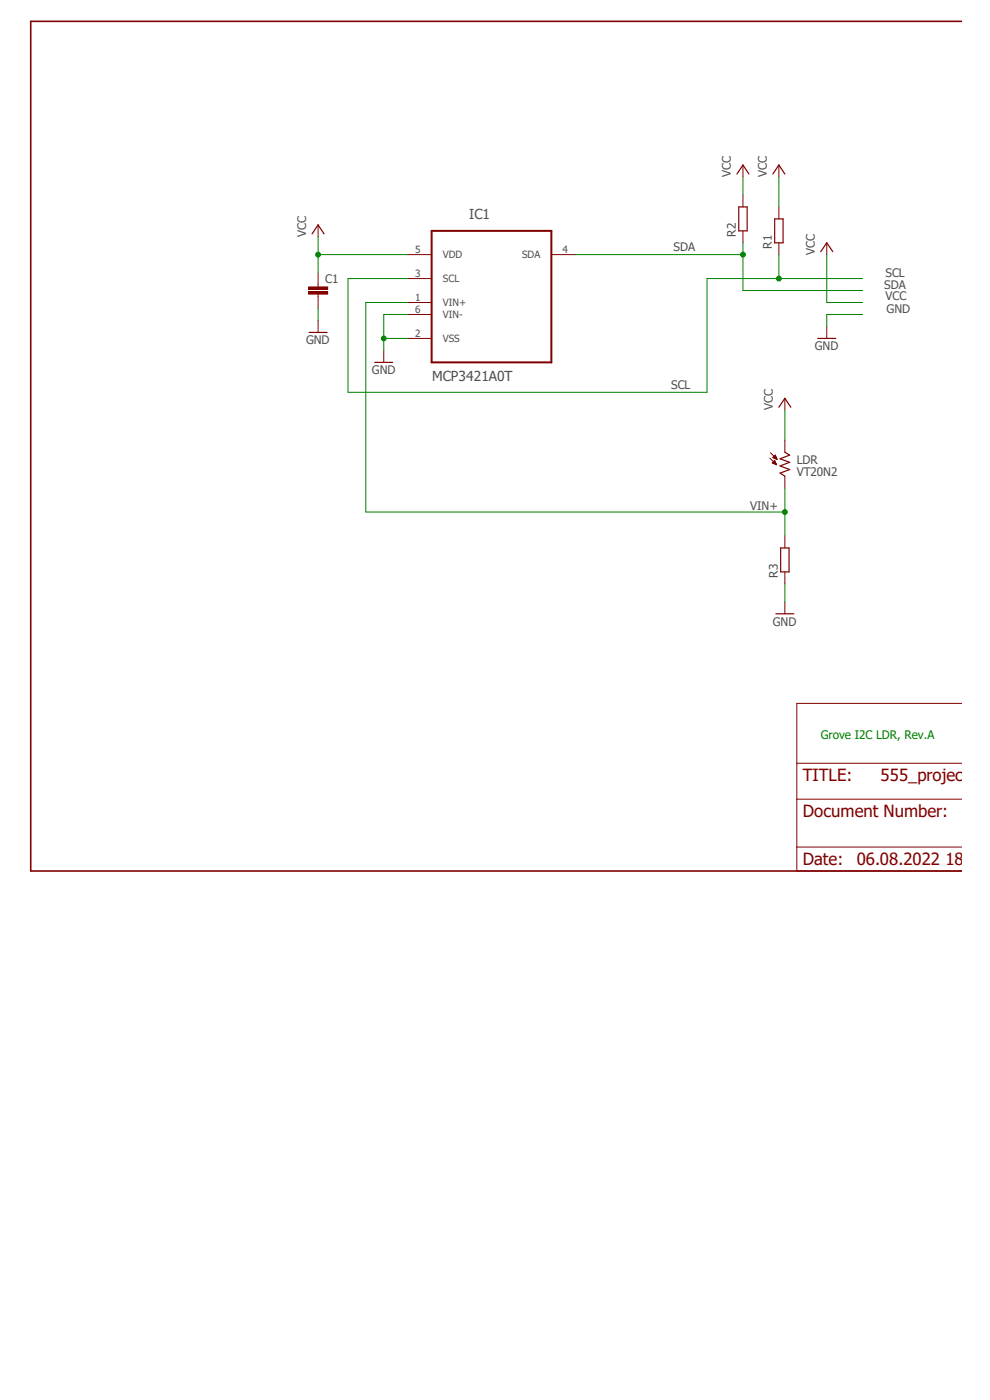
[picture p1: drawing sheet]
<svg xmlns="http://www.w3.org/2000/svg" width="210mm" height="297mm" viewBox="0 0 210 297" stroke-linecap="round" stroke-linejoin="round" font-family="sans-serif">
<path d="M6 4.2l198.1 135.4M204.1 49.9l-198.1 135.4" fill="none" stroke="#fff" stroke-width=".21"/>
<path d="M204.1 4.5h-197.6v180.3h197.6" fill="none" stroke="#800000" stroke-width=".34"/>
<g fill="none" stroke="#800000" stroke-width=".21">
<path d="M86.5 54h5.1M86.5 59.1h5.1M117 54h5M67.5 60.4v.5M67.5 62.4v.5M67.5 68v2.5M86.5 64.2h5.1M86.5 66.7h5.1M86.5 71.8h5.1M204.1 149.2h-35.1v35.6h35.1M169 179.7h35.1M169 169.5h35.1"/>
<path d="M169 161.9h35.1"/>
</g>
<path d="M91.6 49h25.4v27.9h-25.4z" fill="none" stroke="#800000" stroke-width=".42"/>
<path d="M65.6 70.5h3.8" fill="none" stroke="#800000" stroke-width=".25"/>
<path d="M65.4 61.9h4.1v.5h-4.1z" fill-rule="evenodd" fill="#800000"/>
<path d="M65.4 61.9h4.1v.5h-4.1z" fill="none" stroke="#800000" stroke-width=".21"/>
<path d="M65.4 60.9h4.1v.5h-4.1z" fill-rule="evenodd" fill="#800000"/>
<g fill="none" stroke="#800000" stroke-width=".21">
<path d="M157.6 35v2.5M165.2 35v2.5M67.5 47.7v2.5M67.5 57.8v2.6M157.6 41.4v2.5M157.6 49v2.5M165.2 43.9v2.5M165.2 51.5v2.5M175.4 51.5v2.5M65.4 60.9h4.1v.5h-4.1zM67.5 62.9v2.5M81.4 74.3v2.6"/>
<path d="M175.4 69.3v2.5M163.3 97.2l1.4 1.4M163.4 96.1l1.4 1.4M163.8 98.2l.9 .4M163.8 98.2l.5-.5 .4 .9M163.8 98.2h.7M163.9 98.1h.6M164 97.1l.8 .4M164 97.1l.5-.5 .3 .9M164 97.1h.7M164 98.3h.6M164 98h.5"/>
<path d="M164 96.9h.6M164.1 97.9h.3M164.1 97.2h.6M164.1 96.9h.5M164.2 97.8h.2M164.2 98.4h.4M164.3 97.7h.1M164.3 96.8h.2M164.3 97.2h.5M164.3 96.7h.2M164.4 98.5h.3M164.4 96.6h.1"/>
<path d="M164.5 97.3h.3M164.6 98.6h.1M164.7 97.4h.1M166.5 84.5v2.5M166.5 93.4v2.5M166.5 101v2.5M166.5 113.7v2.5M166.5 121.3v2.6M166.5 127.7v2.5"/>
</g>
<path d="M156.3 36.9l1.3-1.9 1.3 1.9M164 36.9l1.2-1.9 1.3 1.9M66.2 49.6l1.3-1.9 1.2 1.9M156.7 43.9h1.8v5.1h-1.8zM164.3 46.4h1.8v5.1h-1.8zM174.1 53.4l1.3-1.9 1.3 1.9M79.5 76.9h3.8M173.5 71.8h3.8M165.2 86.4l1.3-1.9 1.3 1.9M166.5 95.9l1 .7-2 .7 2 .8-2 .7 2 .8-2 .8 1 .6M165.6 116.2h1.8v5.1h-1.8zM164.6 130.2h3.8" fill="none" stroke="#800000" stroke-width=".25"/>
<path d="M67.5 65.4v2.6M81.4 71.8h5.1M86.5 66.7h-5.1v7.6" fill="none" stroke="#008000" stroke-width=".21"/>
<circle cx="81.4" cy="71.8" r=".51" fill="#008000"/>
<g fill="none" stroke="#008000" stroke-width=".21">
<path d="M67.5 54h19M67.5 50.2v7.6M183 66.7h-7.6v2.6M166.5 123.9v3.8"/>
<circle cx="81.4" cy="71.8" r=".51"/>
</g>
<circle cx="67.5" cy="54" r=".51" fill="#008000"/>
<g fill="none" stroke="#008000" stroke-width=".21">
<path d="M157.6 37.5v3.9M165.2 37.5v6.4M86.5 59.1h-12.7v24.1h76.2v-24.1h33M165.2 54v5.1M175.4 54v10.2h7.6M166.5 87v6.4"/>
<circle cx="67.5" cy="54" r=".51"/>
</g>
<circle cx="165.2" cy="59.1" r=".51" fill="#008000"/>
<g fill="none" stroke="#008000" stroke-width=".21">
<path d="M122 54h35.6M157.6 51.5v10.1h25.4"/>
<circle cx="165.2" cy="59.1" r=".51"/>
</g>
<circle cx="157.6" cy="54" r=".51" fill="#008000"/>
<g fill="none" stroke="#008000" stroke-width=".21">
<path d="M86.5 64.2h-8.9v44.4h88.9v-5.1"/>
<circle cx="157.6" cy="54" r=".51"/>
</g>
<circle cx="166.5" cy="108.6" r=".51" fill="#008000"/>
<g fill="none" stroke="#008000" stroke-width=".21">
<path d="M166.5 108.6v5.1"/>
<circle cx="166.5" cy="108.6" r=".51"/>
</g>
<g font-size="3.6" fill="#800000">
<text x="170.3" y="165.7">TITLE:</text>
<text x="186.8" y="165.7">555_projects_gr</text>
<text x="170.3" y="173.4">Document Number:</text>
<text x="170.3" y="183.5">Date:</text>
<text x="181.7" y="183.5">06.08.2022 18:13</text>
</g>
<g font-size="2.9" fill="#505050">
<text x="99.5" y="46.6">IC1</text>
<text x="91.7" y="80.9">MCP3421A0T</text>
</g>
<g font-size="2.5" fill="#505050">
<text x="155.1" y="37.5" transform="rotate(-90 155.1 37.5)">VCC</text>
<text x="162.7" y="37.5" transform="rotate(-90 162.7 37.5)">VCC</text>
<text x="64.9" y="50.3" transform="rotate(-90 64.9 50.3)">VCC</text>
<text x="142.9" y="53.3">SDA</text>
<text x="156.1" y="50.3" transform="rotate(-90 156.1 50.3)">R2</text>
<text x="163.7" y="52.8" transform="rotate(-90 163.7 52.8)">R1</text>
<text x="69" y="60">C1</text>
<text x="172.8" y="54.1" transform="rotate(-90 172.8 54.1)">VCC</text>
<text x="187.8" y="58.8">SCL</text>
<text x="187.6" y="61.4">SDA</text>
<text x="187.8" y="63.7">VCC</text>
<text x="188.1" y="66.5">GND</text>
<text x="64.9" y="73.1">GND</text>
<text x="172.8" y="74.3">GND</text>
<text x="78.9" y="79.4">GND</text>
<text x="142.4" y="82.5">SCL</text>
<text x="164" y="87" transform="rotate(-90 164 87)">VCC</text>
<text x="169" y="101">VT20N2</text>
<text x="169" y="98.5">LDR</text>
<text x="159.1" y="108.1">VIN+</text>
<text x="165" y="122.6" transform="rotate(-90 165 122.6)">R3</text>
<text x="164" y="132.8">GND</text>
</g>
<text font-size="2.5" fill="#008000" x="174.1" y="156.8">Grove I2C LDR, Rev.A</text>
<g font-size="2.1" fill="#505050">
<text x="88.1" y="53.7">5</text>
<text x="119.3" y="53.7">4</text>
<text x="88.1" y="58.8">3</text>
<text x="93.9" y="54.8">VDD</text>
<text x="93.9" y="59.9">SCL</text>
<text x="110.7" y="54.8">SDA</text>
<text x="88.1" y="63.8">1</text>
<text x="93.9" y="64.9">VIN+</text>
<text x="88.1" y="66.4">6</text>
<text x="88.1" y="71.5">2</text>
<text x="93.9" y="67.5">VIN-</text>
<text x="93.9" y="72.6">VSS</text>
</g>
</svg>
